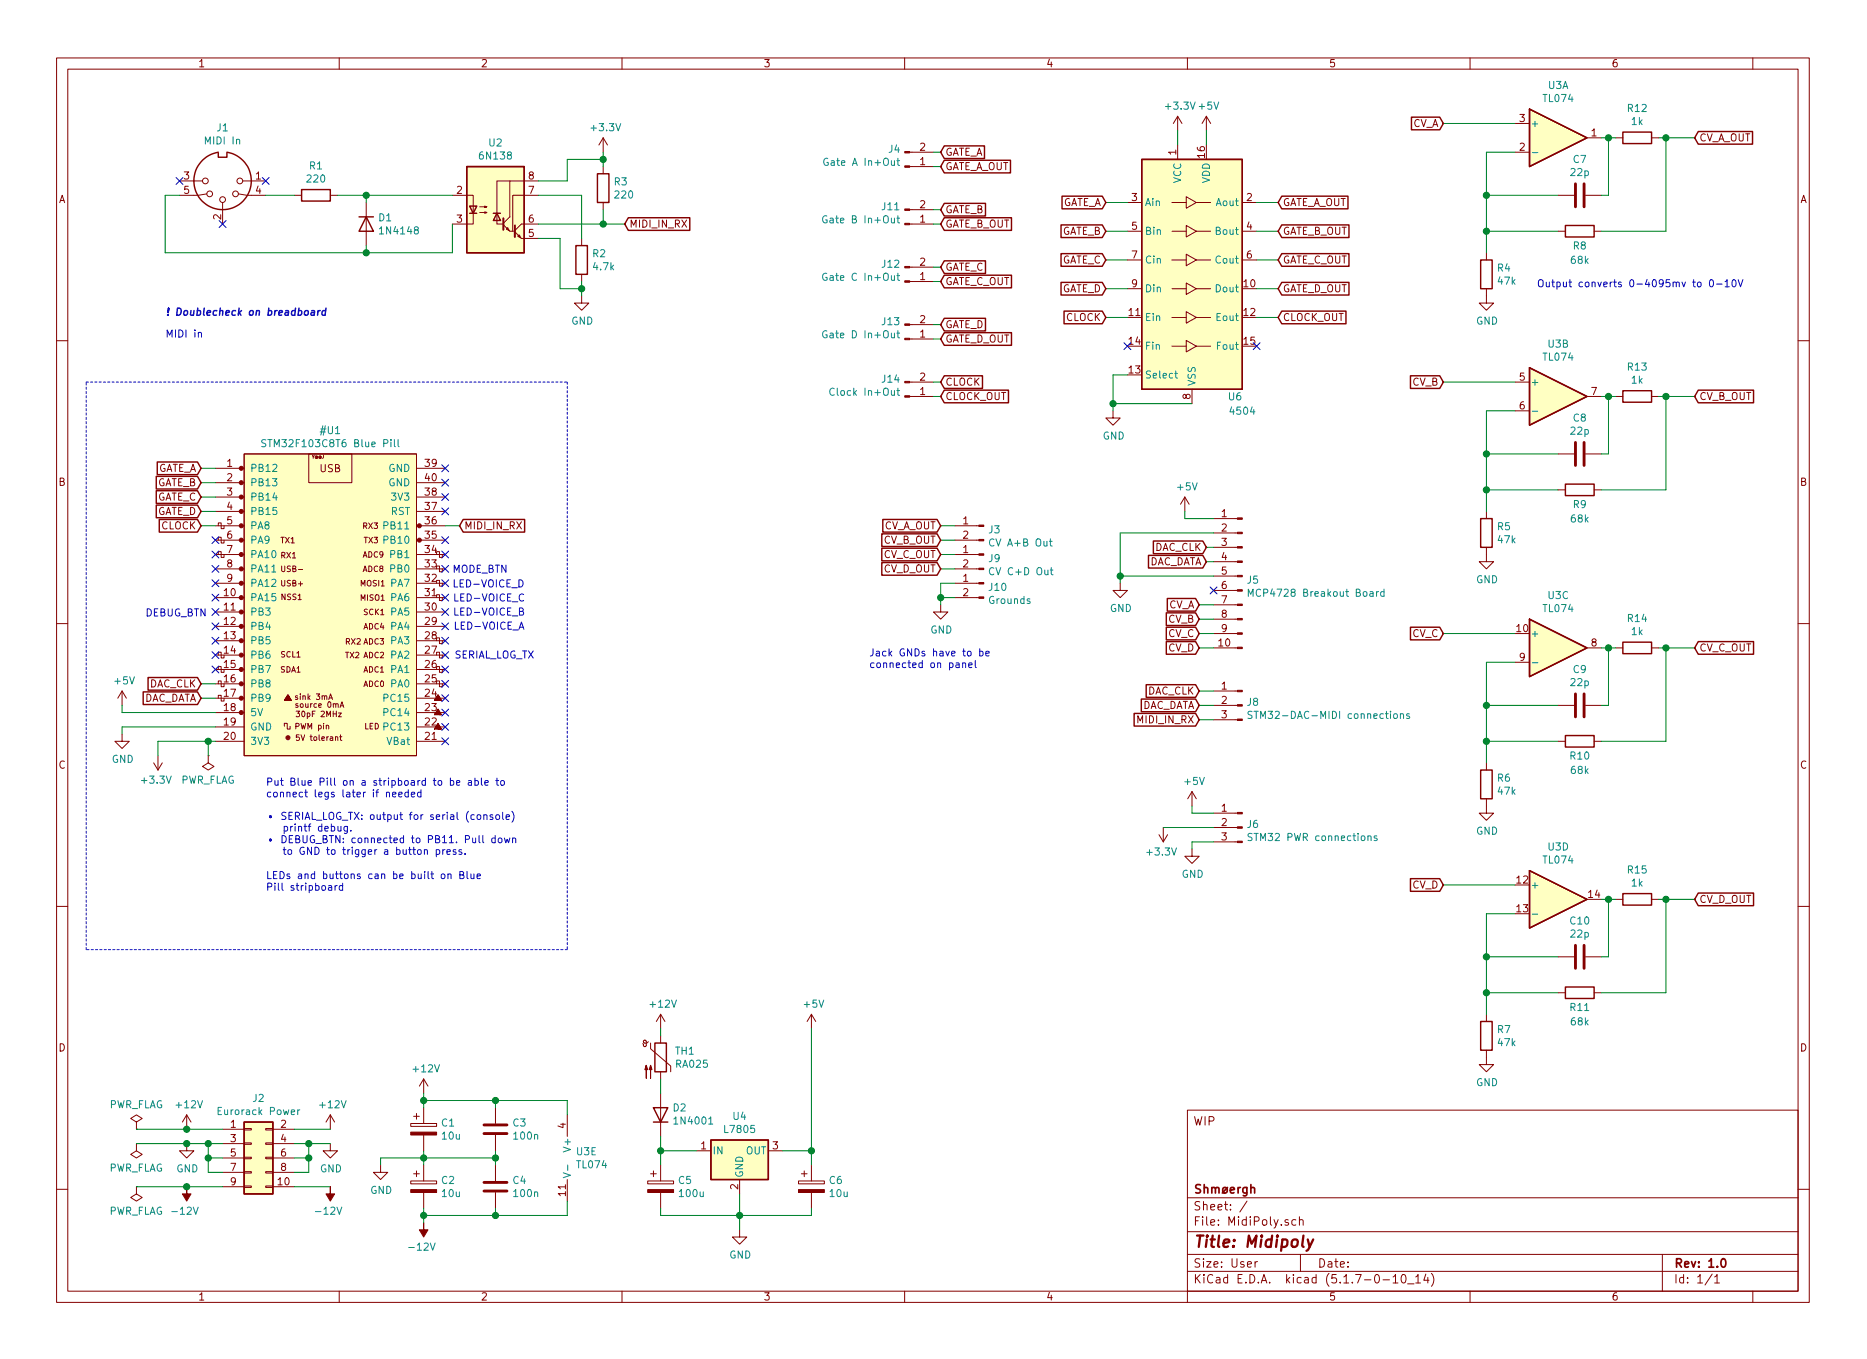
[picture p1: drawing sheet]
EESchema Schematic File Version 4
EELAYER 30 0
EELAYER END
$Descr User 12992 9449
encoding utf-8
Sheet 1 1
Title "Midipoly"
Date ""
Rev "1.0"
Comp "Shmøergh"
Comment1 ""
Comment2 ""
Comment3 ""
Comment4 "WIP"
$EndDescr
$Comp
L Connector:DIN-5_180degree J1
U 1 1
P 1550 1250
F 0 "J1" H 1550 883 50  0000 C CNN
F 1 "MIDI In" H 1550 974 50  0000 C CNN
F 2 "Zimo_Manual_PCB:MIDI_Input" H 1550 1250 50  0001 C CNN
F 3 "http://www.mouser.com/ds/2/18/40_c091_abd_e-75918.pdf" H 1550 1250 50  0001 C CNN
	1    1550 1250
	-1   0    0    1   
$EndComp
$Comp
L Device:R R1
U 1 1
P 2200 1350
F 0 "R1" V 1993 1350 50  0000 C CNN
F 1 "220" V 2084 1350 50  0000 C CNN
F 2 "Zimo_Manual_PCB:R_Axial_Vertical" V 2130 1350 50  0001 C CNN
F 3 "~" H 2200 1350 50  0001 C CNN
	1    2200 1350
	0    1    1    0   
$EndComp
$Comp
L Device:D D1
U 1 1
P 2550 1550
F 0 "D1" V 2504 1630 50  0000 L CNN
F 1 "1N4148" V 2595 1630 50  0000 L CNN
F 2 "Zimo_Manual_PCB:D_Axial" H 2550 1550 50  0001 C CNN
F 3 "~" H 2550 1550 50  0001 C CNN
	1    2550 1550
	0    1    1    0   
$EndComp
Wire Wire Line
	1850 1350 2050 1350
$Comp
L Isolator:6N138 U2
U 1 1
P 3450 1450
F 0 "U2" H 3450 1917 50  0000 C CNN
F 1 "6N138" H 3450 1826 50  0000 C CNN
F 2 "Zimo_Manual_PCB:DIP-8_W7.62mm" H 3740 1150 50  0001 C CNN
F 3 "http://www.onsemi.com/pub/Collateral/HCPL2731-D.pdf" H 3740 1150 50  0001 C CNN
	1    3450 1450
	1    0    0    -1  
$EndComp
Wire Wire Line
	2350 1350 2550 1350
Wire Wire Line
	2550 1400 2550 1350
Connection ~ 2550 1350
Wire Wire Line
	2550 1350 3150 1350
Wire Wire Line
	1250 1350 1150 1350
Wire Wire Line
	1150 1350 1150 1750
Wire Wire Line
	1150 1750 2550 1750
Wire Wire Line
	3150 1750 3150 1550
Wire Wire Line
	2550 1700 2550 1750
Connection ~ 2550 1750
Wire Wire Line
	2550 1750 3150 1750
NoConn ~ 1850 1250
NoConn ~ 1550 1550
NoConn ~ 1250 1250
$Comp
L Device:R R3
U 1 1
P 4200 1300
F 0 "R3" H 4270 1346 50  0000 L CNN
F 1 "220" H 4270 1255 50  0000 L CNN
F 2 "Zimo_Manual_PCB:R_Axial_Vertical" V 4130 1300 50  0001 C CNN
F 3 "~" H 4200 1300 50  0001 C CNN
	1    4200 1300
	1    0    0    -1  
$EndComp
$Comp
L power:GND #PWR013
U 1 1
P 4050 2050
F 0 "#PWR013" H 4050 1800 50  0001 C CNN
F 1 "GND" H 4055 1877 50  0000 C CNN
F 2 "" H 4050 2050 50  0001 C CNN
F 3 "" H 4050 2050 50  0001 C CNN
	1    4050 2050
	1    0    0    -1  
$EndComp
Text GLabel 4350 1550 2    50   Input ~ 0
MIDI_IN_RX
Wire Wire Line
	3750 1550 4200 1550
$Comp
L power:+3.3V #PWR014
U 1 1
P 4200 1050
F 0 "#PWR014" H 4200 900 50  0001 C CNN
F 1 "+3.3V" H 4215 1223 50  0000 C CNN
F 2 "" H 4200 1050 50  0001 C CNN
F 3 "" H 4200 1050 50  0001 C CNN
	1    4200 1050
	1    0    0    -1  
$EndComp
Wire Wire Line
	4200 1050 4200 1100
Wire Wire Line
	4200 1450 4200 1550
Connection ~ 4200 1550
Wire Wire Line
	4200 1550 4350 1550
Wire Wire Line
	3750 1250 3950 1250
Wire Wire Line
	3950 1250 3950 1100
Wire Wire Line
	3950 1100 4200 1100
Connection ~ 4200 1100
Wire Wire Line
	4200 1100 4200 1150
$Comp
L Device:R R2
U 1 1
P 4050 1800
F 0 "R2" H 4120 1846 50  0000 L CNN
F 1 "4.7k" H 4120 1755 50  0000 L CNN
F 2 "Zimo_Manual_PCB:R_Axial_Vertical" V 3980 1800 50  0001 C CNN
F 3 "~" H 4050 1800 50  0001 C CNN
	1    4050 1800
	1    0    0    -1  
$EndComp
Wire Wire Line
	3750 1350 4050 1350
Wire Wire Line
	4050 1350 4050 1650
Wire Wire Line
	4050 1950 4050 2000
Wire Wire Line
	3750 1650 3900 1650
Wire Wire Line
	3900 1650 3900 2000
Wire Wire Line
	3900 2000 4050 2000
Connection ~ 4050 2000
Wire Wire Line
	4050 2000 4050 2050
Text Notes 1150 2350 0    50   ~ 0
MIDI in
Text Notes 1150 2200 0    50   Italic 10
! Doublecheck on breadboard
$Comp
L Amplifier_Operational:TL074 U3
U 1 1
P 10850 950
F 0 "U3" H 10850 1317 50  0000 C CNN
F 1 "TL074" H 10850 1226 50  0000 C CNN
F 2 "Zimo_Manual_PCB:DIP-14_W7.62mm" H 10800 1050 50  0001 C CNN
F 3 "http://www.ti.com/lit/ds/symlink/tl071.pdf" H 10900 1150 50  0001 C CNN
	1    10850 950 
	1    0    0    -1  
$EndComp
$Comp
L Amplifier_Operational:TL074 U3
U 2 1
P 10850 2750
F 0 "U3" H 10850 3117 50  0000 C CNN
F 1 "TL074" H 10850 3026 50  0000 C CNN
F 2 "Zimo_Manual_PCB:DIP-14_W7.62mm" H 10800 2850 50  0001 C CNN
F 3 "http://www.ti.com/lit/ds/symlink/tl071.pdf" H 10900 2950 50  0001 C CNN
	2    10850 2750
	1    0    0    -1  
$EndComp
$Comp
L Amplifier_Operational:TL074 U3
U 4 1
P 10850 6250
F 0 "U3" H 10850 6617 50  0000 C CNN
F 1 "TL074" H 10850 6526 50  0000 C CNN
F 2 "Zimo_Manual_PCB:DIP-14_W7.62mm" H 10800 6350 50  0001 C CNN
F 3 "http://www.ti.com/lit/ds/symlink/tl071.pdf" H 10900 6450 50  0001 C CNN
	4    10850 6250
	1    0    0    -1  
$EndComp
$Comp
L Amplifier_Operational:TL074 U3
U 5 1
P 4050 8050
F 0 "U3" H 4008 8096 50  0000 L CNN
F 1 "TL074" H 4008 8005 50  0000 L CNN
F 2 "Zimo_Manual_PCB:DIP-14_W7.62mm" H 4000 8150 50  0001 C CNN
F 3 "http://www.ti.com/lit/ds/symlink/tl071.pdf" H 4100 8250 50  0001 C CNN
	5    4050 8050
	1    0    0    -1  
$EndComp
Text GLabel 10050 850  0    50   Input ~ 0
CV_A
Wire Wire Line
	10550 850  10050 850 
$Comp
L Device:R R4
U 1 1
P 10350 1900
F 0 "R4" H 10420 1946 50  0000 L CNN
F 1 "47k" H 10420 1855 50  0000 L CNN
F 2 "Zimo_Manual_PCB:R_Axial_Vertical" V 10280 1900 50  0001 C CNN
F 3 "~" H 10350 1900 50  0001 C CNN
	1    10350 1900
	1    0    0    -1  
$EndComp
Wire Wire Line
	10350 1050 10550 1050
$Comp
L power:GND #PWR023
U 1 1
P 10350 2050
F 0 "#PWR023" H 10350 1800 50  0001 C CNN
F 1 "GND" H 10355 1877 50  0000 C CNN
F 2 "" H 10350 2050 50  0001 C CNN
F 3 "" H 10350 2050 50  0001 C CNN
	1    10350 2050
	1    0    0    -1  
$EndComp
$Comp
L Device:R R8
U 1 1
P 11000 1600
F 0 "R8" V 11100 1600 50  0000 C CNN
F 1 "68k" V 11200 1600 50  0000 C CNN
F 2 "Zimo_Manual_PCB:R_Axial_Vertical" V 10930 1600 50  0001 C CNN
F 3 "~" H 11000 1600 50  0001 C CNN
	1    11000 1600
	0    1    1    0   
$EndComp
$Comp
L Device:R R12
U 1 1
P 11400 950
F 0 "R12" V 11193 950 50  0000 C CNN
F 1 "1k" V 11284 950 50  0000 C CNN
F 2 "Zimo_Manual_PCB:R_Axial_Vertical" V 11330 950 50  0001 C CNN
F 3 "~" H 11400 950 50  0001 C CNN
	1    11400 950 
	0    1    1    0   
$EndComp
Wire Wire Line
	11150 950  11200 950 
Text GLabel 11800 950  2    50   Input ~ 0
CV_A_OUT
Text Notes 10700 2000 0    50   ~ 0
Output converts 0-4095mv to 0-10V
Wire Wire Line
	10350 1050 10350 1350
Wire Wire Line
	10850 1600 10350 1600
Connection ~ 10350 1600
Wire Wire Line
	10350 1600 10350 1750
$Comp
L Device:C C7
U 1 1
P 11000 1350
F 0 "C7" V 10748 1350 50  0000 C CNN
F 1 "22p" V 10839 1350 50  0000 C CNN
F 2 "Zimo_Manual_PCB:C_Disc_D5.0mm_W2.5mm_P2.50mm" H 11038 1200 50  0001 C CNN
F 3 "~" H 11000 1350 50  0001 C CNN
	1    11000 1350
	0    1    1    0   
$EndComp
Wire Wire Line
	11150 1350 11200 1350
Wire Wire Line
	11200 1350 11200 950 
Connection ~ 11200 950 
Wire Wire Line
	11200 950  11250 950 
Wire Wire Line
	10850 1350 10350 1350
Connection ~ 10350 1350
Wire Wire Line
	10350 1350 10350 1600
Wire Wire Line
	11150 1600 11600 1600
Wire Wire Line
	11550 950  11600 950 
Wire Wire Line
	11600 1600 11600 950 
Connection ~ 11600 950 
Wire Wire Line
	11600 950  11800 950 
$Comp
L Connector_Generic:Conn_02x05_Odd_Even J2
U 1 1
P 1750 8050
F 0 "J2" H 1800 8467 50  0000 C CNN
F 1 "Eurorack Power" H 1800 8376 50  0000 C CNN
F 2 "Zimo_Manual_PCB:Eurorack_Power_Supply" H 1750 8050 50  0001 C CNN
F 3 "~" H 1750 8050 50  0001 C CNN
	1    1750 8050
	1    0    0    -1  
$EndComp
$Comp
L power:+12V #PWR02
U 1 1
P 1300 7850
F 0 "#PWR02" H 1300 7700 50  0001 C CNN
F 1 "+12V" H 1315 8023 50  0000 C CNN
F 2 "" H 1300 7850 50  0001 C CNN
F 3 "" H 1300 7850 50  0001 C CNN
	1    1300 7850
	1    0    0    -1  
$EndComp
Wire Wire Line
	1300 7850 1550 7850
$Comp
L power:+12V #PWR06
U 1 1
P 2300 7850
F 0 "#PWR06" H 2300 7700 50  0001 C CNN
F 1 "+12V" H 2315 8023 50  0000 C CNN
F 2 "" H 2300 7850 50  0001 C CNN
F 3 "" H 2300 7850 50  0001 C CNN
	1    2300 7850
	1    0    0    -1  
$EndComp
Wire Wire Line
	2300 7850 2050 7850
$Comp
L power:-12V #PWR04
U 1 1
P 1300 8250
F 0 "#PWR04" H 1300 8350 50  0001 C CNN
F 1 "-12V" H 1315 8423 50  0000 C CNN
F 2 "" H 1300 8250 50  0001 C CNN
F 3 "" H 1300 8250 50  0001 C CNN
	1    1300 8250
	-1   0    0    1   
$EndComp
Wire Wire Line
	1300 8250 1550 8250
$Comp
L power:-12V #PWR08
U 1 1
P 2300 8250
F 0 "#PWR08" H 2300 8350 50  0001 C CNN
F 1 "-12V" H 2315 8423 50  0000 C CNN
F 2 "" H 2300 8250 50  0001 C CNN
F 3 "" H 2300 8250 50  0001 C CNN
	1    2300 8250
	-1   0    0    1   
$EndComp
Wire Wire Line
	2300 8250 2050 8250
$Comp
L power:GND #PWR03
U 1 1
P 1300 7950
F 0 "#PWR03" H 1300 7700 50  0001 C CNN
F 1 "GND" H 1305 7777 50  0000 C CNN
F 2 "" H 1300 7950 50  0001 C CNN
F 3 "" H 1300 7950 50  0001 C CNN
	1    1300 7950
	1    0    0    -1  
$EndComp
Wire Wire Line
	1300 7950 1450 7950
Wire Wire Line
	1550 8150 1450 8150
Wire Wire Line
	1450 8150 1450 8050
Connection ~ 1450 7950
Wire Wire Line
	1450 7950 1550 7950
Wire Wire Line
	1550 8050 1450 8050
Connection ~ 1450 8050
Wire Wire Line
	1450 8050 1450 7950
$Comp
L power:GND #PWR07
U 1 1
P 2300 7950
F 0 "#PWR07" H 2300 7700 50  0001 C CNN
F 1 "GND" H 2305 7777 50  0000 C CNN
F 2 "" H 2300 7950 50  0001 C CNN
F 3 "" H 2300 7950 50  0001 C CNN
	1    2300 7950
	1    0    0    -1  
$EndComp
Wire Wire Line
	2050 7950 2150 7950
Wire Wire Line
	2050 8150 2150 8150
Wire Wire Line
	2150 8150 2150 8050
Connection ~ 2150 7950
Wire Wire Line
	2150 7950 2300 7950
Wire Wire Line
	2050 8050 2150 8050
Connection ~ 2150 8050
Wire Wire Line
	2150 8050 2150 7950
$Comp
L power:+12V #PWR010
U 1 1
P 2950 7600
F 0 "#PWR010" H 2950 7450 50  0001 C CNN
F 1 "+12V" H 2965 7773 50  0000 C CNN
F 2 "" H 2950 7600 50  0001 C CNN
F 3 "" H 2950 7600 50  0001 C CNN
	1    2950 7600
	1    0    0    -1  
$EndComp
$Comp
L Device:CP C1
U 1 1
P 2950 7850
F 0 "C1" H 3068 7896 50  0000 L CNN
F 1 "10u" H 3068 7805 50  0000 L CNN
F 2 "Zimo_Manual_PCB:CP_Radial_D5.0mm_P2.50mm" H 2988 7700 50  0001 C CNN
F 3 "~" H 2950 7850 50  0001 C CNN
	1    2950 7850
	1    0    0    -1  
$EndComp
Wire Wire Line
	2950 7600 2950 7650
$Comp
L power:GND #PWR09
U 1 1
P 2650 8100
F 0 "#PWR09" H 2650 7850 50  0001 C CNN
F 1 "GND" H 2655 7927 50  0000 C CNN
F 2 "" H 2650 8100 50  0001 C CNN
F 3 "" H 2650 8100 50  0001 C CNN
	1    2650 8100
	1    0    0    -1  
$EndComp
$Comp
L Device:CP C2
U 1 1
P 2950 8250
F 0 "C2" H 3068 8296 50  0000 L CNN
F 1 "10u" H 3068 8205 50  0000 L CNN
F 2 "Zimo_Manual_PCB:CP_Radial_D5.0mm_P2.50mm" H 2988 8100 50  0001 C CNN
F 3 "~" H 2950 8250 50  0001 C CNN
	1    2950 8250
	1    0    0    -1  
$EndComp
$Comp
L power:-12V #PWR011
U 1 1
P 2950 8500
F 0 "#PWR011" H 2950 8600 50  0001 C CNN
F 1 "-12V" H 2965 8673 50  0000 C CNN
F 2 "" H 2950 8500 50  0001 C CNN
F 3 "" H 2950 8500 50  0001 C CNN
	1    2950 8500
	-1   0    0    1   
$EndComp
Wire Wire Line
	2950 8400 2950 8450
Wire Wire Line
	2950 8000 2950 8050
Wire Wire Line
	2650 8100 2650 8050
Wire Wire Line
	2650 8050 2950 8050
Connection ~ 2950 8050
Wire Wire Line
	2950 8050 2950 8100
$Comp
L Device:C C3
U 1 1
P 3450 7850
F 0 "C3" H 3565 7896 50  0000 L CNN
F 1 "100n" H 3565 7805 50  0000 L CNN
F 2 "Zimo_Manual_PCB:C_Disc_D5.0mm_W2.5mm_P2.50mm" H 3488 7700 50  0001 C CNN
F 3 "~" H 3450 7850 50  0001 C CNN
	1    3450 7850
	1    0    0    -1  
$EndComp
Wire Wire Line
	3450 7700 3450 7650
Wire Wire Line
	3450 7650 2950 7650
Connection ~ 2950 7650
Wire Wire Line
	2950 7650 2950 7700
Wire Wire Line
	2950 8050 3450 8050
Wire Wire Line
	3450 8050 3450 8000
$Comp
L Device:C C4
U 1 1
P 3450 8250
F 0 "C4" H 3565 8296 50  0000 L CNN
F 1 "100n" H 3565 8205 50  0000 L CNN
F 2 "Zimo_Manual_PCB:C_Disc_D5.0mm_W2.5mm_P2.50mm" H 3488 8100 50  0001 C CNN
F 3 "~" H 3450 8250 50  0001 C CNN
	1    3450 8250
	1    0    0    -1  
$EndComp
Wire Wire Line
	3450 8050 3450 8100
Connection ~ 3450 8050
Wire Wire Line
	3450 8400 3450 8450
Wire Wire Line
	2950 8450 3450 8450
Connection ~ 2950 8450
Wire Wire Line
	2950 8450 2950 8500
Wire Wire Line
	3450 7650 3950 7650
Wire Wire Line
	3950 7650 3950 7750
Connection ~ 3450 7650
Wire Wire Line
	3450 8450 3950 8450
Wire Wire Line
	3950 8450 3950 8350
Connection ~ 3450 8450
Text GLabel 10050 2650 0    50   Input ~ 0
CV_B
Wire Wire Line
	10550 2650 10050 2650
$Comp
L Device:R R5
U 1 1
P 10350 3700
F 0 "R5" H 10420 3746 50  0000 L CNN
F 1 "47k" H 10420 3655 50  0000 L CNN
F 2 "Zimo_Manual_PCB:R_Axial_Vertical" V 10280 3700 50  0001 C CNN
F 3 "~" H 10350 3700 50  0001 C CNN
	1    10350 3700
	1    0    0    -1  
$EndComp
Wire Wire Line
	10350 2850 10550 2850
$Comp
L power:GND #PWR024
U 1 1
P 10350 3850
F 0 "#PWR024" H 10350 3600 50  0001 C CNN
F 1 "GND" H 10355 3677 50  0000 C CNN
F 2 "" H 10350 3850 50  0001 C CNN
F 3 "" H 10350 3850 50  0001 C CNN
	1    10350 3850
	1    0    0    -1  
$EndComp
$Comp
L Device:R R9
U 1 1
P 11000 3400
F 0 "R9" V 11100 3400 50  0000 C CNN
F 1 "68k" V 11200 3400 50  0000 C CNN
F 2 "Zimo_Manual_PCB:R_Axial_Vertical" V 10930 3400 50  0001 C CNN
F 3 "~" H 11000 3400 50  0001 C CNN
	1    11000 3400
	0    1    1    0   
$EndComp
$Comp
L Device:R R13
U 1 1
P 11400 2750
F 0 "R13" V 11193 2750 50  0000 C CNN
F 1 "1k" V 11284 2750 50  0000 C CNN
F 2 "Zimo_Manual_PCB:R_Axial_Vertical" V 11330 2750 50  0001 C CNN
F 3 "~" H 11400 2750 50  0001 C CNN
	1    11400 2750
	0    1    1    0   
$EndComp
Wire Wire Line
	11150 2750 11200 2750
Text GLabel 11800 2750 2    50   Input ~ 0
CV_B_OUT
Wire Wire Line
	10350 2850 10350 3150
Wire Wire Line
	10850 3400 10350 3400
Connection ~ 10350 3400
Wire Wire Line
	10350 3400 10350 3550
$Comp
L Device:C C8
U 1 1
P 11000 3150
F 0 "C8" V 10748 3150 50  0000 C CNN
F 1 "22p" V 10839 3150 50  0000 C CNN
F 2 "Zimo_Manual_PCB:C_Disc_D5.0mm_W2.5mm_P2.50mm" H 11038 3000 50  0001 C CNN
F 3 "~" H 11000 3150 50  0001 C CNN
	1    11000 3150
	0    1    1    0   
$EndComp
Wire Wire Line
	11150 3150 11200 3150
Wire Wire Line
	11200 3150 11200 2750
Connection ~ 11200 2750
Wire Wire Line
	11200 2750 11250 2750
Wire Wire Line
	10850 3150 10350 3150
Connection ~ 10350 3150
Wire Wire Line
	10350 3150 10350 3400
Wire Wire Line
	11150 3400 11600 3400
Wire Wire Line
	11550 2750 11600 2750
Wire Wire Line
	11600 3400 11600 2750
Connection ~ 11600 2750
Wire Wire Line
	11600 2750 11800 2750
Text GLabel 10050 4400 0    50   Input ~ 0
CV_C
$Comp
L Device:R R6
U 1 1
P 10350 5450
F 0 "R6" H 10420 5496 50  0000 L CNN
F 1 "47k" H 10420 5405 50  0000 L CNN
F 2 "Zimo_Manual_PCB:R_Axial_Vertical" V 10280 5450 50  0001 C CNN
F 3 "~" H 10350 5450 50  0001 C CNN
	1    10350 5450
	1    0    0    -1  
$EndComp
$Comp
L power:GND #PWR025
U 1 1
P 10350 5600
F 0 "#PWR025" H 10350 5350 50  0001 C CNN
F 1 "GND" H 10355 5427 50  0000 C CNN
F 2 "" H 10350 5600 50  0001 C CNN
F 3 "" H 10350 5600 50  0001 C CNN
	1    10350 5600
	1    0    0    -1  
$EndComp
$Comp
L Device:R R10
U 1 1
P 11000 5150
F 0 "R10" V 11100 5150 50  0000 C CNN
F 1 "68k" V 11200 5150 50  0000 C CNN
F 2 "Zimo_Manual_PCB:R_Axial_Vertical" V 10930 5150 50  0001 C CNN
F 3 "~" H 11000 5150 50  0001 C CNN
	1    11000 5150
	0    1    1    0   
$EndComp
$Comp
L Device:R R14
U 1 1
P 11400 4500
F 0 "R14" V 11193 4500 50  0000 C CNN
F 1 "1k" V 11284 4500 50  0000 C CNN
F 2 "Zimo_Manual_PCB:R_Axial_Vertical" V 11330 4500 50  0001 C CNN
F 3 "~" H 11400 4500 50  0001 C CNN
	1    11400 4500
	0    1    1    0   
$EndComp
Wire Wire Line
	11150 4500 11200 4500
Text GLabel 11800 4500 2    50   Input ~ 0
CV_C_OUT
Wire Wire Line
	10350 4600 10350 4900
Wire Wire Line
	10850 5150 10350 5150
Connection ~ 10350 5150
Wire Wire Line
	10350 5150 10350 5300
$Comp
L Device:C C9
U 1 1
P 11000 4900
F 0 "C9" V 10748 4900 50  0000 C CNN
F 1 "22p" V 10839 4900 50  0000 C CNN
F 2 "Zimo_Manual_PCB:C_Disc_D5.0mm_W2.5mm_P2.50mm" H 11038 4750 50  0001 C CNN
F 3 "~" H 11000 4900 50  0001 C CNN
	1    11000 4900
	0    1    1    0   
$EndComp
Wire Wire Line
	11150 4900 11200 4900
Wire Wire Line
	11200 4900 11200 4500
Connection ~ 11200 4500
Wire Wire Line
	11200 4500 11250 4500
Wire Wire Line
	10850 4900 10350 4900
Connection ~ 10350 4900
Wire Wire Line
	10350 4900 10350 5150
Wire Wire Line
	11150 5150 11600 5150
Wire Wire Line
	11550 4500 11600 4500
Wire Wire Line
	11600 5150 11600 4500
Connection ~ 11600 4500
Wire Wire Line
	11600 4500 11800 4500
Text GLabel 10050 6150 0    50   Input ~ 0
CV_D
Wire Wire Line
	10550 6150 10050 6150
$Comp
L Device:R R7
U 1 1
P 10350 7200
F 0 "R7" H 10420 7246 50  0000 L CNN
F 1 "47k" H 10420 7155 50  0000 L CNN
F 2 "Zimo_Manual_PCB:R_Axial_Vertical" V 10280 7200 50  0001 C CNN
F 3 "~" H 10350 7200 50  0001 C CNN
	1    10350 7200
	1    0    0    -1  
$EndComp
Wire Wire Line
	10350 6350 10550 6350
$Comp
L power:GND #PWR026
U 1 1
P 10350 7350
F 0 "#PWR026" H 10350 7100 50  0001 C CNN
F 1 "GND" H 10355 7177 50  0000 C CNN
F 2 "" H 10350 7350 50  0001 C CNN
F 3 "" H 10350 7350 50  0001 C CNN
	1    10350 7350
	1    0    0    -1  
$EndComp
$Comp
L Device:R R11
U 1 1
P 11000 6900
F 0 "R11" V 11100 6900 50  0000 C CNN
F 1 "68k" V 11200 6900 50  0000 C CNN
F 2 "Zimo_Manual_PCB:R_Axial_Vertical" V 10930 6900 50  0001 C CNN
F 3 "~" H 11000 6900 50  0001 C CNN
	1    11000 6900
	0    1    1    0   
$EndComp
$Comp
L Device:R R15
U 1 1
P 11400 6250
F 0 "R15" V 11193 6250 50  0000 C CNN
F 1 "1k" V 11284 6250 50  0000 C CNN
F 2 "Zimo_Manual_PCB:R_Axial_Vertical" V 11330 6250 50  0001 C CNN
F 3 "~" H 11400 6250 50  0001 C CNN
	1    11400 6250
	0    1    1    0   
$EndComp
Wire Wire Line
	11150 6250 11200 6250
Text GLabel 11800 6250 2    50   Input ~ 0
CV_D_OUT
Wire Wire Line
	10350 6350 10350 6650
Wire Wire Line
	10850 6900 10350 6900
Connection ~ 10350 6900
Wire Wire Line
	10350 6900 10350 7050
$Comp
L Device:C C10
U 1 1
P 11000 6650
F 0 "C10" V 10748 6650 50  0000 C CNN
F 1 "22p" V 10839 6650 50  0000 C CNN
F 2 "Zimo_Manual_PCB:C_Disc_D5.0mm_W2.5mm_P2.50mm" H 11038 6500 50  0001 C CNN
F 3 "~" H 11000 6650 50  0001 C CNN
	1    11000 6650
	0    1    1    0   
$EndComp
Wire Wire Line
	11150 6650 11200 6650
Wire Wire Line
	11200 6650 11200 6250
Connection ~ 11200 6250
Wire Wire Line
	11200 6250 11250 6250
Wire Wire Line
	10850 6650 10350 6650
Connection ~ 10350 6650
Wire Wire Line
	10350 6650 10350 6900
Wire Wire Line
	11150 6900 11600 6900
Wire Wire Line
	11550 6250 11600 6250
Wire Wire Line
	11600 6900 11600 6250
Connection ~ 11600 6250
Wire Wire Line
	11600 6250 11800 6250
Wire Wire Line
	10350 4600 10550 4600
Wire Wire Line
	10550 4400 10050 4400
$Comp
L Amplifier_Operational:TL074 U3
U 3 1
P 10850 4500
F 0 "U3" H 10850 4867 50  0000 C CNN
F 1 "TL074" H 10850 4776 50  0000 C CNN
F 2 "Zimo_Manual_PCB:DIP-14_W7.62mm" H 10800 4600 50  0001 C CNN
F 3 "http://www.ti.com/lit/ds/symlink/tl071.pdf" H 10900 4700 50  0001 C CNN
	3    10850 4500
	1    0    0    -1  
$EndComp
$Comp
L Zimo_Custom_Components:YAAJ_BluePill_Part_Like #U1
U 1 1
P 2300 4150
F 0 "#U1" H 2300 5315 50  0000 C CNN
F 1 "STM32F103C8T6 Blue Pill" H 2300 5224 50  0000 C CNN
F 2 "Zimo_Manual_PCB:YAAJ_BluePill_1" H 3000 3150 50  0001 C CNN
F 3 "" H 3000 3150 50  0001 C CNN
	1    2300 4150
	1    0    0    -1  
$EndComp
Text GLabel 3200 3650 2    50   Input ~ 0
MIDI_IN_RX
Wire Wire Line
	3200 3650 3100 3650
Text GLabel 1400 4750 0    50   Input ~ 0
DAC_CLK
Text GLabel 1400 4850 0    50   Input ~ 0
DAC_DATA
Wire Wire Line
	1400 4750 1500 4750
Wire Wire Line
	1400 4850 1500 4850
Text GLabel 1400 3250 0    50   Input ~ 0
GATE_A
Text GLabel 1400 3350 0    50   Input ~ 0
GATE_B
Text GLabel 1400 3450 0    50   Input ~ 0
GATE_C
Text GLabel 1400 3550 0    50   Input ~ 0
GATE_D
Wire Wire Line
	1500 3250 1400 3250
Wire Wire Line
	1500 3350 1400 3350
Wire Wire Line
	1500 3450 1400 3450
Wire Wire Line
	1500 3550 1400 3550
Text Notes 1850 5950 0    50   ~ 0
• SERIAL_LOG_TX: output for serial (console) \n   printf debug.\n• DEBUG_BTN: connected to PB11. Pull down \n   to GND to trigger a button press.
$Comp
L Regulator_Linear:L7805 U4
U 1 1
P 5150 8000
F 0 "U4" H 5150 8242 50  0000 C CNN
F 1 "L7805" H 5150 8151 50  0000 C CNN
F 2 "Package_TO_SOT_THT:TO-220-3_Vertical" H 5175 7850 50  0001 L CIN
F 3 "http://www.st.com/content/ccc/resource/technical/document/datasheet/41/4f/b3/b0/12/d4/47/88/CD00000444.pdf/files/CD00000444.pdf/jcr:content/translations/en.CD00000444.pdf" H 5150 7950 50  0001 C CNN
	1    5150 8000
	1    0    0    -1  
$EndComp
$Comp
L Device:Thermistor_PTC TH1
U 1 1
P 4600 7350
F 0 "TH1" H 4697 7396 50  0000 L CNN
F 1 "RA025" H 4697 7305 50  0000 L CNN
F 2 "Zimo_Manual_PCB:R_Axial_DIN0207_L6.3mm_D2.5mm_P7.62mm_Horizontal" H 4650 7150 50  0001 L CNN
F 3 "~" H 4600 7350 50  0001 C CNN
	1    4600 7350
	1    0    0    -1  
$EndComp
$Comp
L power:+12V #PWR015
U 1 1
P 4600 7150
F 0 "#PWR015" H 4600 7000 50  0001 C CNN
F 1 "+12V" H 4615 7323 50  0000 C CNN
F 2 "" H 4600 7150 50  0001 C CNN
F 3 "" H 4600 7150 50  0001 C CNN
	1    4600 7150
	1    0    0    -1  
$EndComp
Wire Wire Line
	4600 7150 4600 7200
$Comp
L Device:D D2
U 1 1
P 4600 7750
F 0 "D2" V 4646 7670 50  0000 R CNN
F 1 "1N4001" V 4555 7670 50  0000 R CNN
F 2 "Zimo_Manual_PCB:D_Axial" H 4600 7750 50  0001 C CNN
F 3 "~" H 4600 7750 50  0001 C CNN
	1    4600 7750
	0    -1   -1   0   
$EndComp
Wire Wire Line
	4600 7500 4600 7600
$Comp
L Device:CP C5
U 1 1
P 4600 8250
F 0 "C5" H 4718 8296 50  0000 L CNN
F 1 "100u" H 4718 8205 50  0000 L CNN
F 2 "Zimo_Manual_PCB:CP_Radial_D5.0mm_P2.50mm" H 4638 8100 50  0001 C CNN
F 3 "~" H 4600 8250 50  0001 C CNN
	1    4600 8250
	1    0    0    -1  
$EndComp
$Comp
L Device:CP C6
U 1 1
P 5650 8250
F 0 "C6" H 5768 8296 50  0000 L CNN
F 1 "10u" H 5768 8205 50  0000 L CNN
F 2 "Zimo_Manual_PCB:CP_Radial_D5.0mm_P2.50mm" H 5688 8100 50  0001 C CNN
F 3 "~" H 5650 8250 50  0001 C CNN
	1    5650 8250
	1    0    0    -1  
$EndComp
$Comp
L power:GND #PWR016
U 1 1
P 5150 8550
F 0 "#PWR016" H 5150 8300 50  0001 C CNN
F 1 "GND" H 5155 8377 50  0000 C CNN
F 2 "" H 5150 8550 50  0001 C CNN
F 3 "" H 5150 8550 50  0001 C CNN
	1    5150 8550
	1    0    0    -1  
$EndComp
Wire Wire Line
	4600 7900 4600 8000
Wire Wire Line
	4850 8000 4600 8000
Connection ~ 4600 8000
Wire Wire Line
	4600 8000 4600 8100
Wire Wire Line
	5150 8300 5150 8450
Wire Wire Line
	5650 8400 5650 8450
Wire Wire Line
	5650 8450 5150 8450
Connection ~ 5150 8450
Wire Wire Line
	5150 8450 5150 8550
Wire Wire Line
	4600 8400 4600 8450
Wire Wire Line
	4600 8450 5150 8450
Wire Wire Line
	5450 8000 5650 8000
Wire Wire Line
	5650 8000 5650 8100
$Comp
L power:+5V #PWR017
U 1 1
P 5650 7150
F 0 "#PWR017" H 5650 7000 50  0001 C CNN
F 1 "+5V" H 5665 7323 50  0000 C CNN
F 2 "" H 5650 7150 50  0001 C CNN
F 3 "" H 5650 7150 50  0001 C CNN
	1    5650 7150
	1    0    0    -1  
$EndComp
Wire Wire Line
	5650 7150 5650 8000
Connection ~ 5650 8000
Text Notes 1850 5550 0    50   ~ 0
Put Blue Pill on a stripboard to be able to\nconnect legs later if needed
$Comp
L power:+5V #PWR01
U 1 1
P 850 4900
F 0 "#PWR01" H 850 4750 50  0001 C CNN
F 1 "+5V" H 865 5073 50  0000 C CNN
F 2 "" H 850 4900 50  0001 C CNN
F 3 "" H 850 4900 50  0001 C CNN
	1    850  4900
	1    0    0    -1  
$EndComp
Wire Wire Line
	850  4900 850  4950
Wire Wire Line
	850  4950 1500 4950
$Comp
L power:GND #PWR05
U 1 1
P 850 5100
F 0 "#PWR05" H 850 4850 50  0001 C CNN
F 1 "GND" H 855 4927 50  0000 C CNN
F 2 "" H 850 5100 50  0001 C CNN
F 3 "" H 850 5100 50  0001 C CNN
	1    850  5100
	1    0    0    -1  
$EndComp
NoConn ~ 1500 3750
NoConn ~ 1500 3850
NoConn ~ 1500 3950
NoConn ~ 1500 4050
NoConn ~ 1500 4150
NoConn ~ 1500 4350
NoConn ~ 1500 4450
NoConn ~ 1500 4550
NoConn ~ 1500 4650
NoConn ~ 3100 5150
NoConn ~ 3100 5050
NoConn ~ 3100 4950
NoConn ~ 3100 4850
NoConn ~ 3100 4750
NoConn ~ 3100 4650
NoConn ~ 3100 4450
NoConn ~ 3100 4350
NoConn ~ 3100 4250
NoConn ~ 3100 4150
NoConn ~ 3100 4050
NoConn ~ 3100 3950
NoConn ~ 3100 3850
NoConn ~ 3100 3750
NoConn ~ 3100 3550
NoConn ~ 3100 3350
NoConn ~ 3100 3250
NoConn ~ 3100 4550
NoConn ~ 1500 4250
Text Notes 3163 4584 0    50   ~ 0
SERIAL_LOG_TX
Text Notes 1011 4291 0    50   ~ 0
DEBUG_BTN
$Comp
L power:+3.3V #PWR0101
U 1 1
P 1100 5250
F 0 "#PWR0101" H 1100 5100 50  0001 C CNN
F 1 "+3.3V" H 1115 5423 50  0000 C CNN
F 2 "" H 1100 5250 50  0001 C CNN
F 3 "" H 1100 5250 50  0001 C CNN
	1    1100 5250
	-1   0    0    1   
$EndComp
Wire Wire Line
	850  5100 850  5050
Wire Wire Line
	850  5050 1500 5050
Wire Wire Line
	1500 5150 1450 5150
Wire Wire Line
	1100 5150 1100 5250
NoConn ~ 3100 3450
$Comp
L power:PWR_FLAG #FLG0101
U 1 1
P 950 7850
F 0 "#FLG0101" H 950 7925 50  0001 C CNN
F 1 "PWR_FLAG" H 950 8023 50  0000 C CNN
F 2 "" H 950 7850 50  0001 C CNN
F 3 "~" H 950 7850 50  0001 C CNN
	1    950  7850
	1    0    0    -1  
$EndComp
Wire Wire Line
	1300 7850 950  7850
Connection ~ 1300 7850
$Comp
L power:PWR_FLAG #FLG0102
U 1 1
P 950 7950
F 0 "#FLG0102" H 950 8025 50  0001 C CNN
F 1 "PWR_FLAG" H 950 8123 50  0000 C CNN
F 2 "" H 950 7950 50  0001 C CNN
F 3 "~" H 950 7950 50  0001 C CNN
	1    950  7950
	-1   0    0    1   
$EndComp
Wire Wire Line
	950  7950 1300 7950
Connection ~ 1300 7950
$Comp
L power:PWR_FLAG #FLG0103
U 1 1
P 950 8250
F 0 "#FLG0103" H 950 8325 50  0001 C CNN
F 1 "PWR_FLAG" H 950 8423 50  0000 C CNN
F 2 "" H 950 8250 50  0001 C CNN
F 3 "~" H 950 8250 50  0001 C CNN
	1    950  8250
	-1   0    0    1   
$EndComp
Wire Wire Line
	950  8250 1300 8250
Connection ~ 1300 8250
$Comp
L power:PWR_FLAG #FLG0104
U 1 1
P 1450 5250
F 0 "#FLG0104" H 1450 5325 50  0001 C CNN
F 1 "PWR_FLAG" H 1450 5423 50  0000 C CNN
F 2 "" H 1450 5250 50  0001 C CNN
F 3 "~" H 1450 5250 50  0001 C CNN
	1    1450 5250
	-1   0    0    1   
$EndComp
Wire Wire Line
	1450 5250 1450 5150
Connection ~ 1450 5150
Wire Wire Line
	1450 5150 1100 5150
Text GLabel 1400 3650 0    50   Input ~ 0
CLOCK
Wire Wire Line
	1400 3650 1500 3650
Text Notes 1850 6200 0    50   ~ 0
LEDs and buttons can be built on Blue \nPill stripboard
Wire Notes Line
	600  2650 3950 2650
Wire Notes Line
	3950 2650 3950 6600
Wire Notes Line
	3950 6600 600  6600
Wire Notes Line
	600  6600 600  2650
$Comp
L power:GND #PWR027
U 1 1
P 6550 4200
F 0 "#PWR027" H 6550 3950 50  0001 C CNN
F 1 "GND" H 6555 4027 50  0000 C CNN
F 2 "" H 6550 4200 50  0001 C CNN
F 3 "" H 6550 4200 50  0001 C CNN
	1    6550 4200
	1    0    0    -1  
$EndComp
Text GLabel 6550 3650 0    50   Input ~ 0
CV_A_OUT
Text GLabel 6550 3750 0    50   Input ~ 0
CV_B_OUT
Text GLabel 6550 3850 0    50   Input ~ 0
CV_C_OUT
Text GLabel 6550 3950 0    50   Input ~ 0
CV_D_OUT
Wire Wire Line
	6550 3650 6650 3650
Wire Wire Line
	6550 3750 6650 3750
Wire Wire Line
	6550 3850 6650 3850
Wire Wire Line
	6550 3950 6650 3950
Text Notes 6050 4650 0    50   ~ 0
Jack GNDs have to be \nconnected on panel
$Comp
L Connector:Conn_01x02_Male J3
U 1 1
P 6850 3650
F 0 "J3" H 6822 3624 50  0000 R CNN
F 1 "CV A+B Out" H 6822 3533 50  0000 R CNN
F 2 "Zimo_Manual_PCB:PinOut_01x02" H 6850 3650 50  0001 C CNN
F 3 "~" H 6850 3650 50  0001 C CNN
	1    6850 3650
	-1   0    0    -1  
$EndComp
$Comp
L Connector:Conn_01x02_Male J9
U 1 1
P 6850 3850
F 0 "J9" H 6822 3824 50  0000 R CNN
F 1 "CV C+D Out" H 6822 3733 50  0000 R CNN
F 2 "Zimo_Manual_PCB:PinOut_01x02" H 6850 3850 50  0001 C CNN
F 3 "~" H 6850 3850 50  0001 C CNN
	1    6850 3850
	-1   0    0    -1  
$EndComp
$Comp
L Connector:Conn_01x02_Male J10
U 1 1
P 6850 4050
F 0 "J10" H 6822 4024 50  0000 R CNN
F 1 "Grounds" H 6822 3933 50  0000 R CNN
F 2 "Zimo_Manual_PCB:PinOut_01x02" H 6850 4050 50  0001 C CNN
F 3 "~" H 6850 4050 50  0001 C CNN
	1    6850 4050
	-1   0    0    -1  
$EndComp
Wire Wire Line
	6650 4050 6550 4050
Wire Wire Line
	6550 4050 6550 4150
Wire Wire Line
	6650 4150 6550 4150
Connection ~ 6550 4150
Wire Wire Line
	6550 4150 6550 4200
$Comp
L Connector:Conn_01x02_Male J14
U 1 1
P 6300 2750
F 0 "J14" H 6272 2632 50  0000 R CNN
F 1 "Clock In+Out" H 6272 2723 50  0000 R CNN
F 2 "Zimo_Manual_PCB:PinOut_01x02" H 6300 2750 50  0001 C CNN
F 3 "~" H 6300 2750 50  0001 C CNN
	1    6300 2750
	1    0    0    1   
$EndComp
Text GLabel 6550 2650 2    50   Input ~ 0
CLOCK
Wire Wire Line
	6550 2650 6500 2650
Wire Wire Line
	6550 2750 6500 2750
Text GLabel 6550 2750 2    50   Input ~ 0
CLOCK_OUT
$Comp
L Connector:Conn_01x02_Male J13
U 1 1
P 6300 2350
F 0 "J13" H 6272 2232 50  0000 R CNN
F 1 "Gate D In+Out" H 6272 2323 50  0000 R CNN
F 2 "Zimo_Manual_PCB:PinOut_01x02" H 6300 2350 50  0001 C CNN
F 3 "~" H 6300 2350 50  0001 C CNN
	1    6300 2350
	1    0    0    1   
$EndComp
Text GLabel 6550 2250 2    50   Input ~ 0
GATE_D
Wire Wire Line
	6550 2250 6500 2250
Wire Wire Line
	6550 2350 6500 2350
Text GLabel 6550 2350 2    50   Input ~ 0
GATE_D_OUT
$Comp
L Connector:Conn_01x02_Male J12
U 1 1
P 6300 1950
F 0 "J12" H 6272 1832 50  0000 R CNN
F 1 "Gate C In+Out" H 6272 1923 50  0000 R CNN
F 2 "Zimo_Manual_PCB:PinOut_01x02" H 6300 1950 50  0001 C CNN
F 3 "~" H 6300 1950 50  0001 C CNN
	1    6300 1950
	1    0    0    1   
$EndComp
Text GLabel 6550 1850 2    50   Input ~ 0
GATE_C
Wire Wire Line
	6550 1850 6500 1850
Wire Wire Line
	6550 1950 6500 1950
Text GLabel 6550 1950 2    50   Input ~ 0
GATE_C_OUT
$Comp
L Connector:Conn_01x02_Male J4
U 1 1
P 6300 1150
F 0 "J4" H 6273 1032 50  0000 R CNN
F 1 "Gate A In+Out" H 6273 1123 50  0000 R CNN
F 2 "Zimo_Manual_PCB:PinOut_01x02" H 6300 1150 50  0001 C CNN
F 3 "~" H 6300 1150 50  0001 C CNN
	1    6300 1150
	1    0    0    1   
$EndComp
Text GLabel 6550 1050 2    50   Input ~ 0
GATE_A
Wire Wire Line
	6550 1050 6500 1050
Wire Wire Line
	6550 1150 6500 1150
$Comp
L Connector:Conn_01x02_Male J11
U 1 1
P 6300 1550
F 0 "J11" H 6272 1432 50  0000 R CNN
F 1 "Gate B In+Out" H 6272 1523 50  0000 R CNN
F 2 "Zimo_Manual_PCB:PinOut_01x02" H 6300 1550 50  0001 C CNN
F 3 "~" H 6300 1550 50  0001 C CNN
	1    6300 1550
	1    0    0    1   
$EndComp
Text GLabel 6550 1450 2    50   Input ~ 0
GATE_B
Wire Wire Line
	6550 1450 6500 1450
Wire Wire Line
	6550 1550 6500 1550
Text GLabel 6550 1550 2    50   Input ~ 0
GATE_B_OUT
Text GLabel 6550 1150 2    50   Input ~ 0
GATE_A_OUT
Wire Wire Line
	8350 5000 8450 5000
Text GLabel 8350 5000 0    50   Input ~ 0
MIDI_IN_RX
$Comp
L Connector:Conn_01x03_Male J8
U 1 1
P 8650 4900
F 0 "J8" H 8622 4924 50  0000 R CNN
F 1 "STM32-DAC-MIDI connections" H 8622 4833 50  0000 R CNN
F 2 "Zimo_Manual_PCB:PinOut_01x03" H 8650 4900 50  0001 C CNN
F 3 "~" H 8650 4900 50  0001 C CNN
	1    8650 4900
	-1   0    0    -1  
$EndComp
Wire Wire Line
	8100 5750 8450 5750
$Comp
L power:+3.3V #PWR012
U 1 1
P 8100 5750
F 0 "#PWR012" H 8100 5600 50  0001 C CNN
F 1 "+3.3V" H 8115 5923 50  0000 C CNN
F 2 "" H 8100 5750 50  0001 C CNN
F 3 "" H 8100 5750 50  0001 C CNN
	1    8100 5750
	-1   0    0    1   
$EndComp
Wire Wire Line
	8300 5850 8450 5850
Wire Wire Line
	8300 5900 8300 5850
$Comp
L power:GND #PWR028
U 1 1
P 8300 5900
F 0 "#PWR028" H 8300 5650 50  0001 C CNN
F 1 "GND" H 8305 5727 50  0000 C CNN
F 2 "" H 8300 5900 50  0001 C CNN
F 3 "" H 8300 5900 50  0001 C CNN
	1    8300 5900
	1    0    0    -1  
$EndComp
Wire Wire Line
	8300 5650 8450 5650
Wire Wire Line
	8300 5600 8300 5650
$Comp
L power:+5V #PWR020
U 1 1
P 8300 5600
F 0 "#PWR020" H 8300 5450 50  0001 C CNN
F 1 "+5V" H 8315 5773 50  0000 C CNN
F 2 "" H 8300 5600 50  0001 C CNN
F 3 "" H 8300 5600 50  0001 C CNN
	1    8300 5600
	1    0    0    -1  
$EndComp
$Comp
L Connector:Conn_01x03_Male J6
U 1 1
P 8650 5750
F 0 "J6" H 8622 5774 50  0000 R CNN
F 1 "STM32 PWR connections" H 8622 5683 50  0000 R CNN
F 2 "Zimo_Manual_PCB:PinOut_01x03" H 8650 5750 50  0001 C CNN
F 3 "~" H 8650 5750 50  0001 C CNN
	1    8650 5750
	-1   0    0    -1  
$EndComp
Wire Wire Line
	8350 4900 8450 4900
Text GLabel 8350 4900 0    50   Input ~ 0
DAC_DATA
Wire Wire Line
	8350 4800 8450 4800
Text GLabel 8350 4800 0    50   Input ~ 0
DAC_CLK
Wire Wire Line
	8350 4500 8450 4500
Wire Wire Line
	8350 4400 8450 4400
Wire Wire Line
	8350 4300 8450 4300
Wire Wire Line
	8350 4200 8450 4200
Connection ~ 7800 4000
Wire Wire Line
	7800 3700 7800 4000
Wire Wire Line
	8450 3700 7800 3700
Wire Wire Line
	7800 4000 7800 4050
Wire Wire Line
	8450 4000 7800 4000
Wire Wire Line
	8400 3900 8450 3900
Wire Wire Line
	8400 3800 8450 3800
$Comp
L power:GND #PWR0102
U 1 1
P 7800 4050
F 0 "#PWR0102" H 7800 3800 50  0001 C CNN
F 1 "GND" H 7805 3877 50  0000 C CNN
F 2 "" H 7800 4050 50  0001 C CNN
F 3 "" H 7800 4050 50  0001 C CNN
	1    7800 4050
	1    0    0    -1  
$EndComp
Wire Wire Line
	8250 3600 8450 3600
Wire Wire Line
	8250 3550 8250 3600
$Comp
L Connector:Conn_01x10_Male J5
U 1 1
P 8650 4000
F 0 "J5" H 8622 3974 50  0000 R CNN
F 1 "MCP4728 Breakout Board" H 8622 3883 50  0000 R CNN
F 2 "Zimo_Manual_PCB:PinOut_01x10" H 8650 4000 50  0001 C CNN
F 3 "~" H 8650 4000 50  0001 C CNN
	1    8650 4000
	-1   0    0    -1  
$EndComp
NoConn ~ 7850 2400
NoConn ~ 8750 2400
Wire Wire Line
	8900 2200 8750 2200
Text GLabel 8900 2200 2    50   Input ~ 0
CLOCK_OUT
Wire Wire Line
	7700 2200 7850 2200
Text GLabel 7700 2200 0    50   Input ~ 0
CLOCK
Wire Wire Line
	8900 2000 8750 2000
Wire Wire Line
	8900 1800 8750 1800
Wire Wire Line
	8900 1600 8750 1600
Text GLabel 8900 2000 2    50   Input ~ 0
GATE_D_OUT
Text GLabel 8900 1800 2    50   Input ~ 0
GATE_C_OUT
Text GLabel 8900 1600 2    50   Input ~ 0
GATE_B_OUT
Wire Wire Line
	8900 1400 8750 1400
Text GLabel 8900 1400 2    50   Input ~ 0
GATE_A_OUT
Wire Wire Line
	7700 2000 7850 2000
Text GLabel 7700 2000 0    50   Input ~ 0
GATE_D
Wire Wire Line
	7700 1800 7850 1800
Text GLabel 7700 1800 0    50   Input ~ 0
GATE_C
Wire Wire Line
	7700 1600 7850 1600
Text GLabel 7700 1600 0    50   Input ~ 0
GATE_B
Wire Wire Line
	7700 1400 7850 1400
Text GLabel 7700 1400 0    50   Input ~ 0
GATE_A
Wire Wire Line
	8200 900  8200 1000
$Comp
L power:+3.3V #PWR019
U 1 1
P 8200 900
F 0 "#PWR019" H 8200 750 50  0001 C CNN
F 1 "+3.3V" H 8215 1073 50  0000 C CNN
F 2 "" H 8200 900 50  0001 C CNN
F 3 "" H 8200 900 50  0001 C CNN
	1    8200 900 
	1    0    0    -1  
$EndComp
Wire Wire Line
	8400 900  8400 1000
$Comp
L power:+5V #PWR021
U 1 1
P 8400 900
F 0 "#PWR021" H 8400 750 50  0001 C CNN
F 1 "+5V" H 8415 1073 50  0000 C CNN
F 2 "" H 8400 900 50  0001 C CNN
F 3 "" H 8400 900 50  0001 C CNN
	1    8400 900 
	1    0    0    -1  
$EndComp
Connection ~ 7750 2800
Wire Wire Line
	7750 2600 7750 2800
Wire Wire Line
	7850 2600 7750 2600
Wire Wire Line
	7750 2800 7750 2850
Wire Wire Line
	8300 2800 7750 2800
$Comp
L power:GND #PWR018
U 1 1
P 7750 2850
F 0 "#PWR018" H 7750 2600 50  0001 C CNN
F 1 "GND" H 7755 2677 50  0000 C CNN
F 2 "" H 7750 2850 50  0001 C CNN
F 3 "" H 7750 2850 50  0001 C CNN
	1    7750 2850
	1    0    0    -1  
$EndComp
$Comp
L 4xxx:4504 U6
U 1 1
P 8300 1900
F 0 "U6" H 8600 1050 50  0000 C CNN
F 1 "4504" H 8650 950 50  0000 C CNN
F 2 "Zimo_Manual_PCB:DIP-16_W7.62mm" H 8300 600 50  0001 C CNN
F 3 "http://www.ti.com/lit/ds/symlink/cd4504b.pdf" H 7650 1550 50  0001 C CNN
	1    8300 1900
	1    0    0    -1  
$EndComp
NoConn ~ 8450 4100
Text GLabel 8400 3900 0    50   Input ~ 0
DAC_DATA
Text GLabel 8400 3800 0    50   Input ~ 0
DAC_CLK
Text GLabel 8350 4500 0    50   Input ~ 0
CV_D
Text GLabel 8350 4400 0    50   Input ~ 0
CV_C
Text GLabel 8350 4300 0    50   Input ~ 0
CV_B
Text GLabel 8350 4200 0    50   Input ~ 0
CV_A
$Comp
L power:+5V #PWR022
U 1 1
P 8250 3550
F 0 "#PWR022" H 8250 3400 50  0001 C CNN
F 1 "+5V" H 8265 3723 50  0000 C CNN
F 2 "" H 8250 3550 50  0001 C CNN
F 3 "" H 8250 3550 50  0001 C CNN
	1    8250 3550
	1    0    0    -1  
$EndComp
Text Notes 3157 4383 0    50   ~ 0
LED-VOICE_A
Text Notes 3153 4285 0    50   ~ 0
LED-VOICE_B
Text Notes 3153 4187 0    50   ~ 0
LED-VOICE_C
Text Notes 3149 4089 0    50   ~ 0
LED-VOICE_D
Text Notes 3149 3987 0    50   ~ 0
MODE_BTN
$EndSCHEMATC
